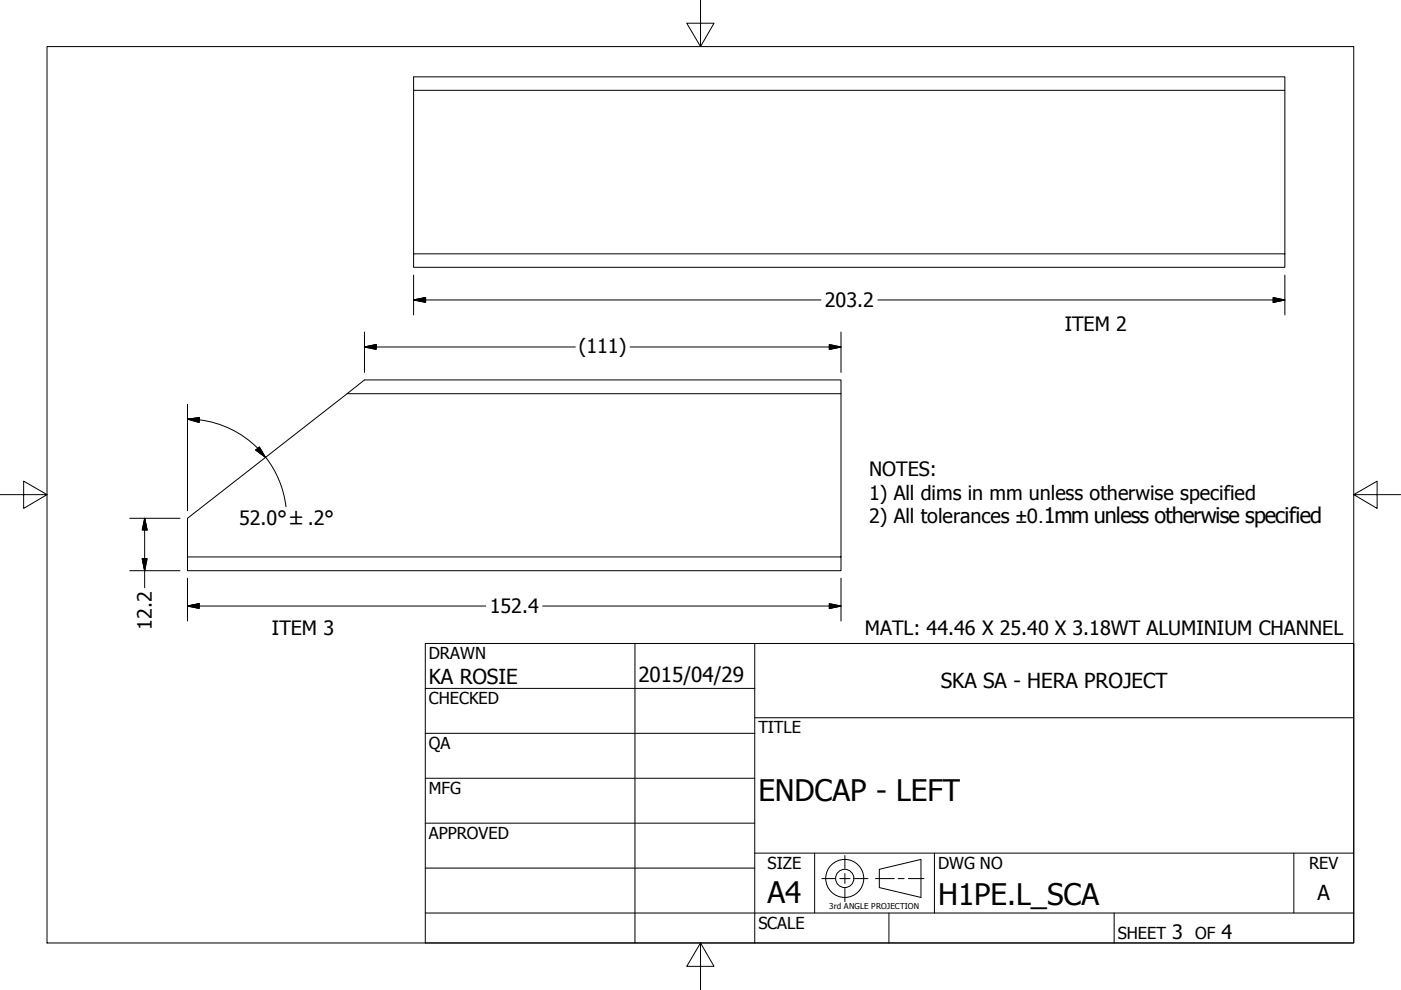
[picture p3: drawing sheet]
<svg xmlns="http://www.w3.org/2000/svg" width="297mm" height="210mm" viewBox="0 0 297 210" stroke-linecap="round" stroke-linejoin="round" font-family="sans-serif">
<!-- layer: Visible (ANSI) -->
<path d="M87.7 19.1v34.7M272.4 19.1v-2.8h-184.7v2.8h184.7v34.7M87.7 53.8h184.7v2.9h-184.7zM73.6 83.5h104.7v-2.9h-101l-37.5 29.3v8.2M178.3 83.5v34.6h-138.5v2.9h138.5v-2.9" fill="none" stroke="#000" stroke-width=".21"/>
<!-- layer: Border (ANSI) -->
<path d="M148.5 -.1v10l-2.9-5h5.8l-2.9 5M10 9.9h277v190h-277zM0 104.9h10l-5-2.9v5.8l5-2.9M287 104.9l5 2.9v-5.8l-5 2.9h10M148.5 199.9l2.9 5h-5.8l2.9-5v10" fill="none" stroke="#000" stroke-width=".21"/>
<!-- layer: Title (ANSI) -->
<g fill="none" stroke="#000" stroke-width=".21">
<path d="M90.2 136.4h196.8v63.5h-196.8zM134.6 136.4v63.5M160 136.4v63.5M90.2 146h69.8M90.2 155.5h69.8M160 152.2h127M90.2 165h69.8M90.2 174.5h69.8M90.2 193.6h196.8M90.2 184.1h69.8M160 180.9h127M172.7 180.9v12.7"/>
<path d="M188.5 193.6v6.3M198.1 180.9v12.7M236.2 193.6v6.3M274.3 180.9v12.7"/>
</g>
<!-- layer: Dimension (ANSI) -->
<g fill="none" stroke="#000" stroke-width=".21">
<path d="M87.7 58.3v8.5M272.4 58.3v8.5M77.3 73.6l2.5-.5v1zM77.3 73.6h44.7M77.3 70.4v8.6M87.7 63.6l2.5-.5v1zM87.7 63.6h86.4M133.6 73.6h44.7M175.8 73.1l2.5 .5-2.5 .5zM178.3 70.4v8.6M186.1 63.6h86.3M269.9 63.1l2.5 .5-2.5 .5z"/>
<path d="M39.8 88.9l2.5-.3-.1 1zM39.8 85.7v22.6M39.8 88.9l2.4 .2M42.3 89a21 21 0 0 1 12.4 6.1M54.2 95.4l.8-.6 1.3 2.1zM54.6 95.1l1.7 1.8M56.3 96.9a21 21 0 0 1 4.3 10.6M27.5 109.9h10.7M30.2 118.5h1l-.5 2.5zM30.7 109.9l.5 2.5h-1zM30.7 109.9v14.7M27.5 121h10.7"/>
<path d="M39.8 128.5l2.4-.5v1zM39.8 128.5h63.2M39.8 122.6v9.1M115.1 128.5h63.2M175.8 128l2.5 .5-2.5 .5zM178.3 122.6v9.1"/>
</g>
<g fill="#000" stroke="#000" stroke-width=".21">
<path d="M77.3 73.6l2.5-.5zM77.3 73.6l2.5-.5v1zM87.7 63.6l2.5-.5zM87.7 63.6l2.5-.5v1zM175.8 74.1l2.5-.5zM175.8 73.1l2.5 .5-2.5 .5zM269.9 64.1l2.5-.5zM269.9 63.1l2.5 .5-2.5 .5zM39.8 88.9l2.5-.3zM39.8 88.9l2.5-.3-.1 1zM54.2 95.4l2.1 1.5zM54.2 95.4l.8-.6 1.3 2.1z"/>
<path d="M30.2 118.5l.5 2.5zM30.2 118.5h1l-.5 2.5zM30.7 109.9l.5 2.5zM30.7 109.9l.5 2.5h-1zM39.8 128.5l2.4-.5zM39.8 128.5l2.4-.5v1zM175.8 129l2.5-.5zM175.8 128l2.5 .5-2.5 .5z"/>
</g>
<!-- layer: Sketch Geometry (ANSI) -->
<g fill="none" stroke="#000" stroke-width=".21">
<path d="M174.2 186.3h2.8M178.1 186.3h2.1M179.1 181.4v2.7M179.1 185.2v2.1M179.1 188.4v2.8M181.2 186.3h2.8M185.6 186.3h4M186.4 184.3l8.9-2.1v8.1l-8.9-2.1zM190.4 186.3h1.3M192.6 186.3h3.3"/>
<circle cx="179.1" cy="186.2" r="4"/>
<circle cx="179.1" cy="186.2" r="1.94"/>
</g>
<g font-size="6.3">
<text x="160.8" y="169.8">ENDCAP - LEFT</text>
<text x="162.8" y="191.4">A4</text>
<text x="198.9" y="191.9">H1PE.L_SCA</text>
</g>
<g font-size="4.4">
<text x="90.9" y="145.1">KA ROSIE</text>
<text x="135.4" y="144.5">2015/04/29</text>
<text x="199.5" y="145.9">SKA SA - HERA PROJECT</text>
<text x="279.3" y="190.7">A</text>
</g>
<g font-size="4.2">
<text x="174.9" y="65.1">203.2</text>
<text x="225.7" y="70.2">ITEM 2</text>
<text x="122.7" y="74.8">(111)</text>
<text x="184.3" y="100.9">NOTES:</text>
<text x="184.3" y="106">1) All dims in mm unless otherwise specified</text>
<text x="50.7" y="111.4">52.0° ±.2°</text>
<text x="184.3" y="111">2) All tolerances ±0.1mm unless otherwise specified</text>
<text x="103.8" y="130">152.4</text>
<text x="32.2" y="133.5" transform="rotate(-90 32.2 133.5)">12.2</text>
<text x="57.7" y="134.7">ITEM 3</text>
<text x="183.4" y="134.7">MATL: 44.46 X 25.40 X 3.18WT ALUMINIUM CHANNEL</text>
<text x="248.5" y="199.1">3</text>
<text x="259" y="199.1">4</text>
</g>
<g font-size="3.5">
<text x="90.9" y="139.7">DRAWN</text>
<text x="90.9" y="149.3">CHECKED</text>
<text x="160.8" y="155.5">TITLE</text>
<text x="90.9" y="158.8">QA</text>
<text x="90.9" y="168.3">MFG</text>
<text x="90.9" y="177.8">APPROVED</text>
<text x="162.8" y="184.2">SIZE</text>
<text x="198.9" y="184.2">DWG NO</text>
<text x="277.6" y="184.2">REV</text>
<text x="160.8" y="196.9">SCALE</text>
<text x="237" y="199.1">SHEET</text>
<text x="253.4" y="199.1">OF</text>
</g>
<text font-size="1.7" x="175.8" y="192.7">3rd ANGLE PROJECTION</text>
</svg>
